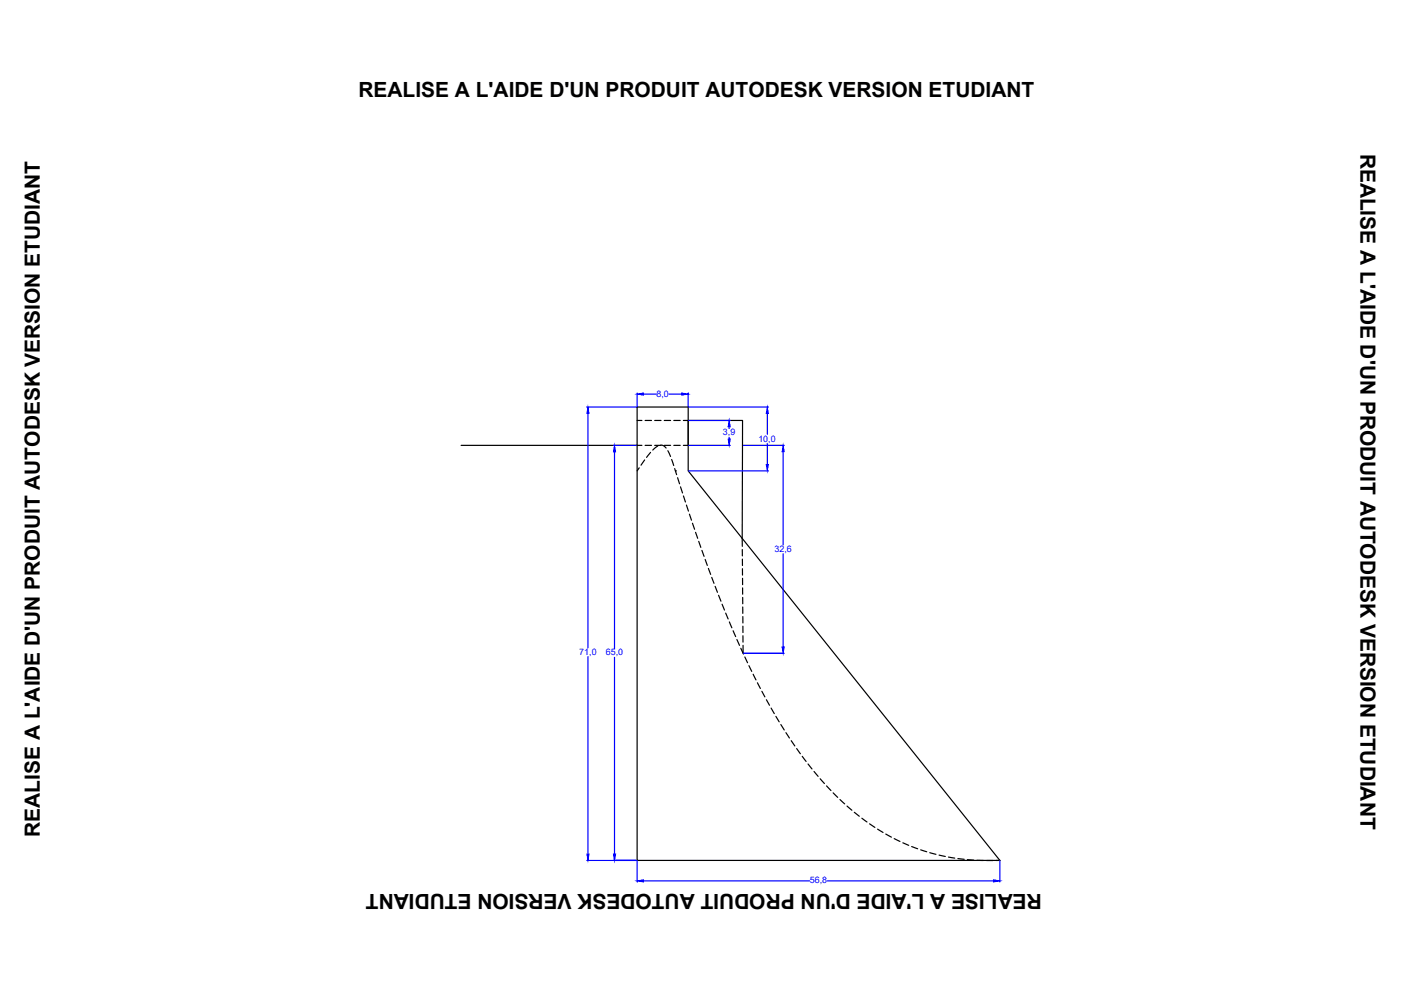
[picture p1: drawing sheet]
<svg xmlns="http://www.w3.org/2000/svg" width="297mm" height="210mm" viewBox="0 0 297 210" stroke-linecap="round" stroke-linejoin="round" font-family="sans-serif">
<!-- layer: 0 -->
<path d="M97.8 94.4h37.3M135.1 86.3h10.8v13.5l66.1 82.6h-76.9zM143.2 99.8h.1M145.9 94.4v-5.3h11.5v25.1" fill="none" stroke="#000" stroke-width=".25"/>
<g fill="none" stroke="#000" stroke-width=".25">
<path d="M135.1 94.4h1M135.1 89.1h1M135.5 99.2l-.4 .6M136.7 97.5l-.8 1.1M136.8 94.4h1.3M136.8 89.1h1.3M137.9 95.9l-.8 1.1M138.8 94.4h1.4M138.8 89.1h1.4M139.5 94.6l-1.1 .8M140.1 94.4l.5 .1 .6 .5M140.8 94.4h1.4"/>
<path d="M140.8 89.1h1.4M141.6 95.6l.6 1.2M142.4 97.4l.4 1.3M142.9 94.4h1.3M142.9 89.1h1.3M143.1 99.3l.4 1.3M144.9 94.4h1M144.9 89.1h1M143.7 101.3l.4 1.3M144.3 103.2l.4 1.3M144.9 105.1l.4 1.3M145.5 107.1l.5 1.3"/>
<path d="M146.2 109l.4 1.3M146.8 110.9l.5 1.3M147.5 112.9l.4 1.2M148.1 114.8l.5 1.3M148.8 116.7l.5 1.3M149.5 118.6l.5 1.3M157.4 114.2v1.6M157.4 116.5v1.4M157.4 118.5v1.4M150.2 120.5l.5 1.3M150.9 122.4l.5 1.3M151.6 124.3l.5 1.3"/>
<path d="M152.4 126.2l.5 1.3M153.1 128.1l.5 1.3M153.9 130l.5 1.2M154.6 131.9l.6 1.2M155.4 133.7l.6 1.3M156.2 135.6l.6 1.2M157.1 137.4l.5 1.3M157.4 120.6v1.3M157.4 122.6v1.4M157.4 124.6l.1 1.4M157.5 126.7v1.3M157.5 128.7v1.4"/>
<path d="M157.5 130.7v1.4M157.5 132.8v1.3M157.5 134.8v1.3M157.5 136.8l.1 1.7M157.9 139.3l.6 1.2M158.8 141.1l.6 1.2M159.7 143l.6 1.2M160.6 144.8l.6 1.2M161.5 146.6l.7 1.2M162.5 148.4l.6 1.1M163.5 150.1l.7 1.2M164.5 151.9l.7 1.1"/>
<path d="M165.6 153.6l.7 1.2M166.6 155.3l.8 1.2M167.8 157l.7 1.2M168.9 158.7l.8 1.1M170.1 160.4l.8 1M171.3 162l.9 1M172.6 163.6l.9 1M173.9 165.1l.9 1M175.2 166.6l1 1M176.6 168.1l1 1M178.1 169.5l1 .9M179.6 170.9l1 .9"/>
<path d="M181.1 172.2l1.1 .9M182.7 173.5l1.1 .8M184.4 174.7l1.1 .7M186.1 175.8l1.1 .7M187.8 176.8l1.2 .7M189.6 177.8l1.2 .6M191.4 178.7l1.3 .5M193.3 179.5l1.3 .5M195.2 180.2l1.3 .4M197.1 180.8l1.3 .3M199.1 181.3l1.3 .3M201.1 181.7l1.3 .2"/>
<path d="M203.1 182l1.3 .2M205.1 182.3l1.4 .1M207.1 182.4h1.4M209.2 182.4h1.3M212 182.4h-.8"/>
</g>
<!-- layer: 0 -->
<g fill="none" stroke="#00f" stroke-width=".25">
<path d="M124.4 86.3h10.6M124.7 87.7v49.7M130 94.4h5M130.3 95.8v41.7M135.1 83.3v2.9M136.4 83.6h2.7M141.8 83.6h2.8M145.9 83.3v2.9M146 94.4h8.8M146 86.3h16.9M146 99.8h16.9M146 89.1h8.8"/>
<path d="M154.6 90.5v.4M154.6 92.7v.4M157.5 94.4h8.8M162.7 87.7v4.4M162.7 94v4.5M166 95.8v19.7M166 117.4v19.8M124.7 139.2v41.9M130.3 139.4v41.7M157.6 138.5h8.7M124.4 182.4h10.6M135.1 182.5v4.5"/>
<path d="M136.4 186.8h35.2M175.4 186.8h35.2M212 182.5v4.5"/>
</g>
<g fill="#00f" stroke="#00f" stroke-width=".21">
<path d="M135.1 186.8l1.3-.3v.5z"/>
<path d="M210.6 186.5l1.4 .3-1.4 .2z"/>
<path d="M130.1 181.1h.4l-.2 1.3z"/>
<path d="M130.3 94.4l.2 1.4h-.4z"/>
<path d="M124.4 181.1h.5l-.2 1.3z"/>
<path d="M124.7 86.3l.2 1.4h-.5z"/>
<path d="M135.1 83.6l1.3-.3v.5z"/>
<path d="M144.6 83.3l1.3 .3-1.3 .2z"/>
<path d="M162.5 98.5h.4l-.2 1.3z"/>
<path d="M162.7 86.3l.2 1.4h-.4z"/>
<path d="M166 94.4l.3 1.4h-.5z"/>
<path d="M165.8 137.2h.5l-.3 1.3z"/>
<path d="M154.4 93.1h.4l-.2 1.3z"/>
<path d="M154.6 89.1l.2 1.4h-.4z"/>
</g>
<g font-size="4.4">
<text x="76" y="20.5">REALISE A L'AIDE D'UN PRODUIT AUTODESK VERSION ETUDIANT</text>
<text x="288.4" y="32.5" transform="rotate(90 288.4 32.5)">REALISE A L'AIDE D'UN PRODUIT AUTODESK VERSION ETUDIANT</text>
<text x="8.4" y="177.4" transform="rotate(-90 8.4 177.4)">REALISE A L'AIDE D'UN PRODUIT AUTODESK VERSION ETUDIANT</text>
<text x="220.9" y="189.5" transform="rotate(-180 220.9 189.5)">REALISE A L'AIDE D'UN PRODUIT AUTODESK VERSION ETUDIANT</text>
</g>
<g font-size="1.9" fill="#00f">
<text x="139.2" y="84.1">8,0</text>
<text x="153.3" y="92.3">3,9</text>
<text x="160.8" y="93.6">10,0</text>
<text x="164.2" y="117">32,6</text>
<text x="122.8" y="138.8">71,0</text>
<text x="128.5" y="139">65,0</text>
<text x="171.7" y="187.3">56,8</text>
</g>
</svg>
